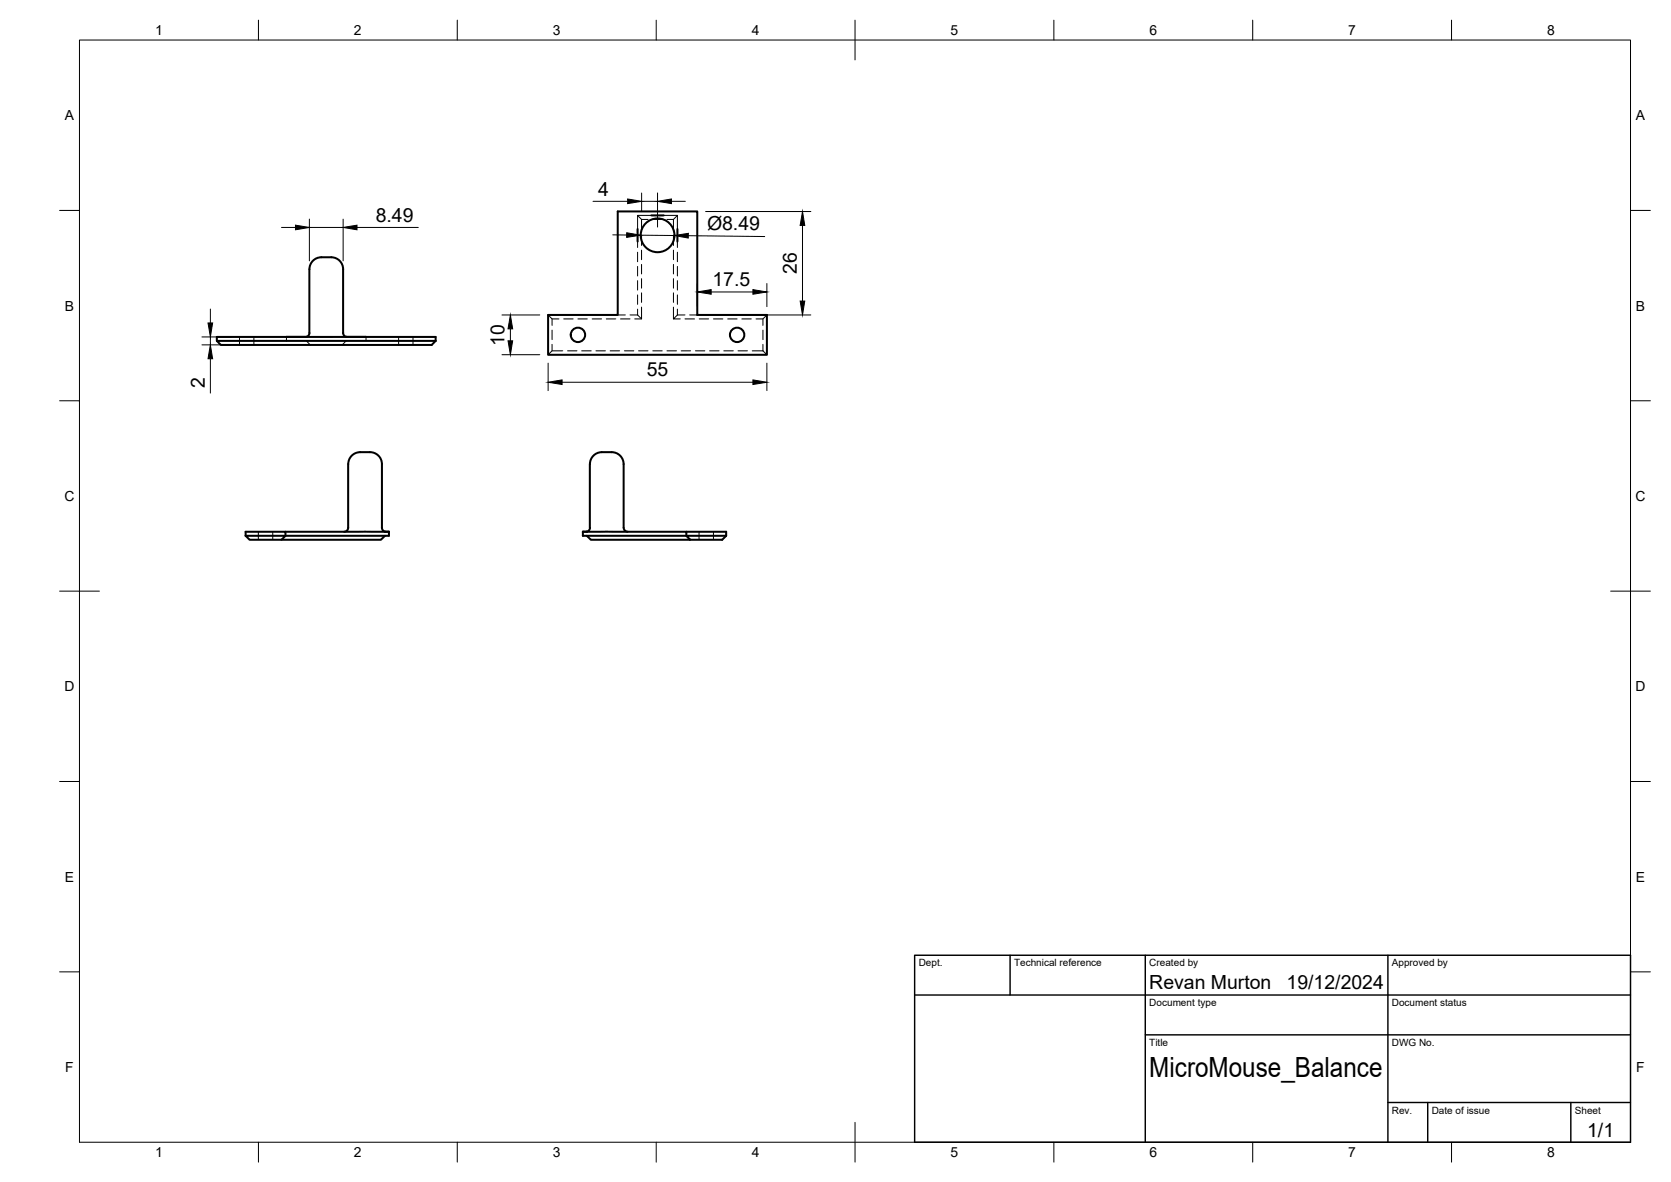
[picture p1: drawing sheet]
<svg xmlns="http://www.w3.org/2000/svg" width="420mm" height="297mm" viewBox="0 0 420 297" stroke-linecap="round" stroke-linejoin="round" font-family="sans-serif">
<!-- layer: Visible -->
<g fill="none" stroke="#000" stroke-width=".51">
<path d="M155.3 53.1h20v26h17.5v10.1h-55v-10.1h17.5zM160.3 57.6v3.1M163.7 54.1h3.2M170.3 57.6v3.1M77.8 67.7v16M77.8 67.6a3.4 3.4 0 0 1 4.2-2.9h.4a3.3 3.3 0 0 1 3.9 2.9v16.1a1.01 1.01 0 0 0 .7 .9M54.5 85.7h55l-1 1h-53zM54.5 85.7v-1h55v1M72 84.7h.1M77 84.7h.1M77.8 83.7a1.01 1.01 0 0 1-.8 .9M87 84.7h.1"/>
<path d="M92 84.7h.1M148.3 116.6v16M148.3 116.6a3.4 3.4 0 0 1 4.3-3h.3a3.3 3.3 0 0 1 3.9 3v16M61.8 134.6h10l-1 1h-8zM71.8 133.6h26M96.8 133.6a1.01 1.01 0 0 1-.8-1v-16a3.4 3.4 0 0 0-4.2-3h-.3a3.3 3.3 0 0 0-3.9 3l-.1 16a1.01 1.01 0 0 1-1 1M96.8 134.6l-1 1h-25M96.8 133.6h.1M96.8 133.6h1M97.8 133.6v1h-26v-1h-10v1M146.6 133.6h26v1h-26zM146.6 133.6h1"/>
<path d="M147.6 134.6l1 1h25l-1-1h10M147.6 133.6h.1M148.3 132.6a1.01 1.01 0 0 1-.7 1M156.8 132.6a1.01 1.01 0 0 0 1 1M172.6 133.6h10v1M182.6 134.6l-1 1h-8"/>
<circle cx="165.3" cy="59.1" r="4.2"/>
<circle cx="145.3" cy="84.2" r="1.81"/>
<circle cx="185.3" cy="84.2" r="1.81"/>
</g>
<!-- layer: Hidden -->
<g fill="none" stroke="#000" stroke-width=".25">
<path d="M160.3 54.1h3.4M160.3 54.1v3.5M160.3 54.1l1 1M161.3 55.1v3M161.3 59.3v2.4M161.3 55.1h1.6M164.1 55.1h2.4M166.9 54.1h3.4M167.7 55.1h1.6M169.3 59.3v2.4M170.3 54.1l-1 1v3M170.3 54.1v3.5"/>
<path d="M137.8 79.1l1 1h1.7M155.3 79.1h1.9M158.4 79.1h1.9M160.3 60.7v1.5M160.3 63.4v2.4M160.3 67v2.3M160.3 70.5v2.4M160.3 74.1v2.4M160.3 77.7v1.4M161.3 77.2v2.9l-1-1M161.3 62.9v2.4M161.3 66.4v2.4"/>
<path d="M161.3 70v2.4M161.3 73.6v2.4M169.3 62.9v2.4M169.3 66.4v2.4M169.3 70v2.4M169.3 73.6v2.4M169.3 77.2v2.9M170.3 79.1l-1 1h1.7M170.3 79.1h1.9M170.3 60.7v1.5M170.3 63.4v2.4M170.3 67v2.3"/>
<path d="M170.3 70.5v2.4M170.3 74.1v2.4M170.3 77.7v1.4M173.4 79.1h1.9M192.8 79.1l-1 1v1.7M60.2 84.7v2M63.8 84.7v2M72 84.7v1M77 85.7l1 1M80.5 84.7h3.1M87 85.7l-1 1M92 84.7v1"/>
<path d="M100.2 84.7v2M103.8 84.7v2M138.8 80.1v1.7M138.8 83v2.4M138.8 86.5v1.7M141.5 88.2h-2.7l-1 1M141.7 80.1h2.4M142.7 88.2h2.4M145.3 80.1h2.4M146.3 88.2h2.4M148.9 80.1h2.4M149.8 88.2h2.4"/>
<path d="M152.4 80.1h2.4M153.4 88.2h2.4M156 80.1h2.4M157 88.2h2.4M159.6 80.1h1.7M160.5 88.2h2.4M164.1 88.2h2.4M167.7 88.2h2.4M171.3 88.2h2.4M172.2 80.1h2.4M174.9 88.2h2.3M175.8 80.1h2.4"/>
<path d="M178.4 88.2h2.4M179.4 80.1h2.4M182 88.2h2.4M183 80.1h2.3M185.6 88.2h2.3M186.5 80.1h2.4M189.1 88.2h2.7M190.1 80.1h1.7M191.8 83v2.4M191.8 86.5v1.7M191.8 88.2l1 1M65 133.6v2"/>
<path d="M68.6 133.6v2M175.8 133.6v2M179.4 133.6v2"/>
</g>
<!-- layer: BORDER -->
<g fill="none" stroke="#000" stroke-width=".25">
<path d="M20 10.1h390v276.9h-390zM65 5.1v5M115 5.1v5M165 5.1v5M215 5.1v10M265 5.1v5M315 5.1v5M365 5.1v5M15 52.9h5M410 52.9h5M15 100.7h5M410 100.7h5"/>
<path d="M15 148.6h10M405 148.6h10M15 196.4h5M410 196.4h5M15 244.2h5M410 244.2h5M65 287v5M115 287v5M165 287v5M215 282.1v9.9M265 287v5M315 287v5"/>
<path d="M365 287v5"/>
</g>
<!-- layer: TITLEBLOCK -->
<path d="M230 240.1h180v46.9h-180zM230 250h180M254 240.1v9.9M288 240.1v46.9M349 240.1v46.9M288 260.1h122M349 277.1h61M359 277.1v9.9M395 277.1v9.9" fill="none" stroke="#000" stroke-width=".36"/>
<!-- layer: FD_Dimensions -->
<g fill="none" stroke="#000" stroke-width=".25">
<path d="M70.8 57.2h3.5M77.8 55.1v10.5M77.8 57.2h8.5M86.3 55.1v10.5M89.8 57.2h15.4M149.1 50.6h8.7M154.1 59l3.5 .1M161.1 59.1l8.5 .1M161.3 48.5v4.6M161.3 50.6h4M165.3 48.5v8.6M168.8 50.6h3.5"/>
<path d="M173.1 59.2l19.2 .2M177.4 53.2h26.5M201.8 56.6v19.1M52.9 77.7v3.5M126.2 79.1h9.5M175.3 71.3v5.8M177.4 79.1h26.5M178.8 73.4h10.5M192.8 71.3v5.8M50.8 84.7h7.3M50.8 86.7h7.3M52.9 84.7v2"/>
<path d="M52.9 90.2v8.6M126.2 89.1h9.5M128.3 82.6v3M137.8 91.3v6.9M141.3 96.1h48M192.8 91.3v6.9"/>
</g>
<g fill="#000" stroke="#000" stroke-width=".25">
<path d="M74.3 56.6l3.5 .6-3.5 .5zM86.3 57.2l3.5-.6v1.1zM157.6 58.5l3.5 .6-3.5 .6zM157.8 50l3.5 .6-3.5 .6zM165.3 50.6l3.5-.6v1.2zM169.6 59.2l3.5-.6v1.2zM201.8 53.2l.6 3.4h-1.2zM175.3 73.4l3.5-.6v1.1zM189.3 72.8l3.5 .6-3.5 .5zM201.2 75.7h1.2l-.6 3.4zM52.3 81.2h1.2l-.6 3.5zM52.9 86.7l.6 3.5h-1.2z"/>
<path d="M128.3 79.1l.6 3.5h-1.2zM127.7 85.6h1.2l-.6 3.5zM137.8 96.1l3.5-.6v1.1zM189.3 95.5l3.5 .6-3.5 .5z"/>
</g>
<text font-size="7" x="289" y="270.6">MicroMouse_Balance</text>
<g font-size="4.9">
<text x="150.4" y="49.2">4</text>
<text x="94.5" y="55.7">8.49</text>
<text x="177.8" y="57.7" transform="rotate(1 177.8 57.7)">Ø8.49</text>
<text x="179.2" y="71.9">17.5</text>
<text x="200.3" y="68.8" transform="rotate(-90 200.3 68.8)">26</text>
<text x="126.9" y="87" transform="rotate(-90 126.9 87)">10</text>
<text x="162.6" y="94.6">55</text>
<text x="51.5" y="97.5" transform="rotate(-90 51.5 97.5)">2</text>
<text x="289" y="248.5">Revan Murton</text>
<text x="323.5" y="248.5">19/12/2024</text>
<text x="399.1" y="285.7">1/1</text>
</g>
<g font-size="3.5">
<text x="39" y="8.8">1</text>
<text x="89" y="8.8">2</text>
<text x="139" y="8.8">3</text>
<text x="189" y="8.8">4</text>
<text x="239" y="8.8">5</text>
<text x="289" y="8.8">6</text>
<text x="339" y="8.8">7</text>
<text x="389" y="8.8">8</text>
<text x="16.3" y="30.2">A</text>
<text x="411.3" y="30.2">A</text>
<text x="16.3" y="78">B</text>
<text x="411.3" y="78">B</text>
<text x="16.2" y="125.9">C</text>
<text x="411.2" y="125.9">C</text>
<text x="16.2" y="173.7">D</text>
<text x="411.2" y="173.7">D</text>
<text x="16.3" y="221.6">E</text>
<text x="411.3" y="221.6">E</text>
<text x="16.4" y="269.4">F</text>
<text x="411.4" y="269.4">F</text>
<text x="39" y="290.8">1</text>
<text x="89" y="290.8">2</text>
<text x="139" y="290.8">3</text>
<text x="189" y="290.8">4</text>
<text x="239" y="290.8">5</text>
<text x="289" y="290.8">6</text>
<text x="339" y="290.8">7</text>
<text x="389" y="290.8">8</text>
</g>
<g font-size="2.5">
<text x="231" y="242.9">Dept.</text>
<text x="255" y="242.9">Technical reference</text>
<text x="289" y="242.9">Created by</text>
<text x="350" y="242.9">Approved by</text>
<text x="289" y="252.8">Document type</text>
<text x="350" y="252.8">Document status</text>
<text x="289" y="262.9">Title</text>
<text x="350" y="262.9">DWG No.</text>
<text x="350" y="279.9">Rev.</text>
<text x="360" y="279.9">Date of issue</text>
<text x="396" y="279.9">Sheet</text>
</g>
</svg>
